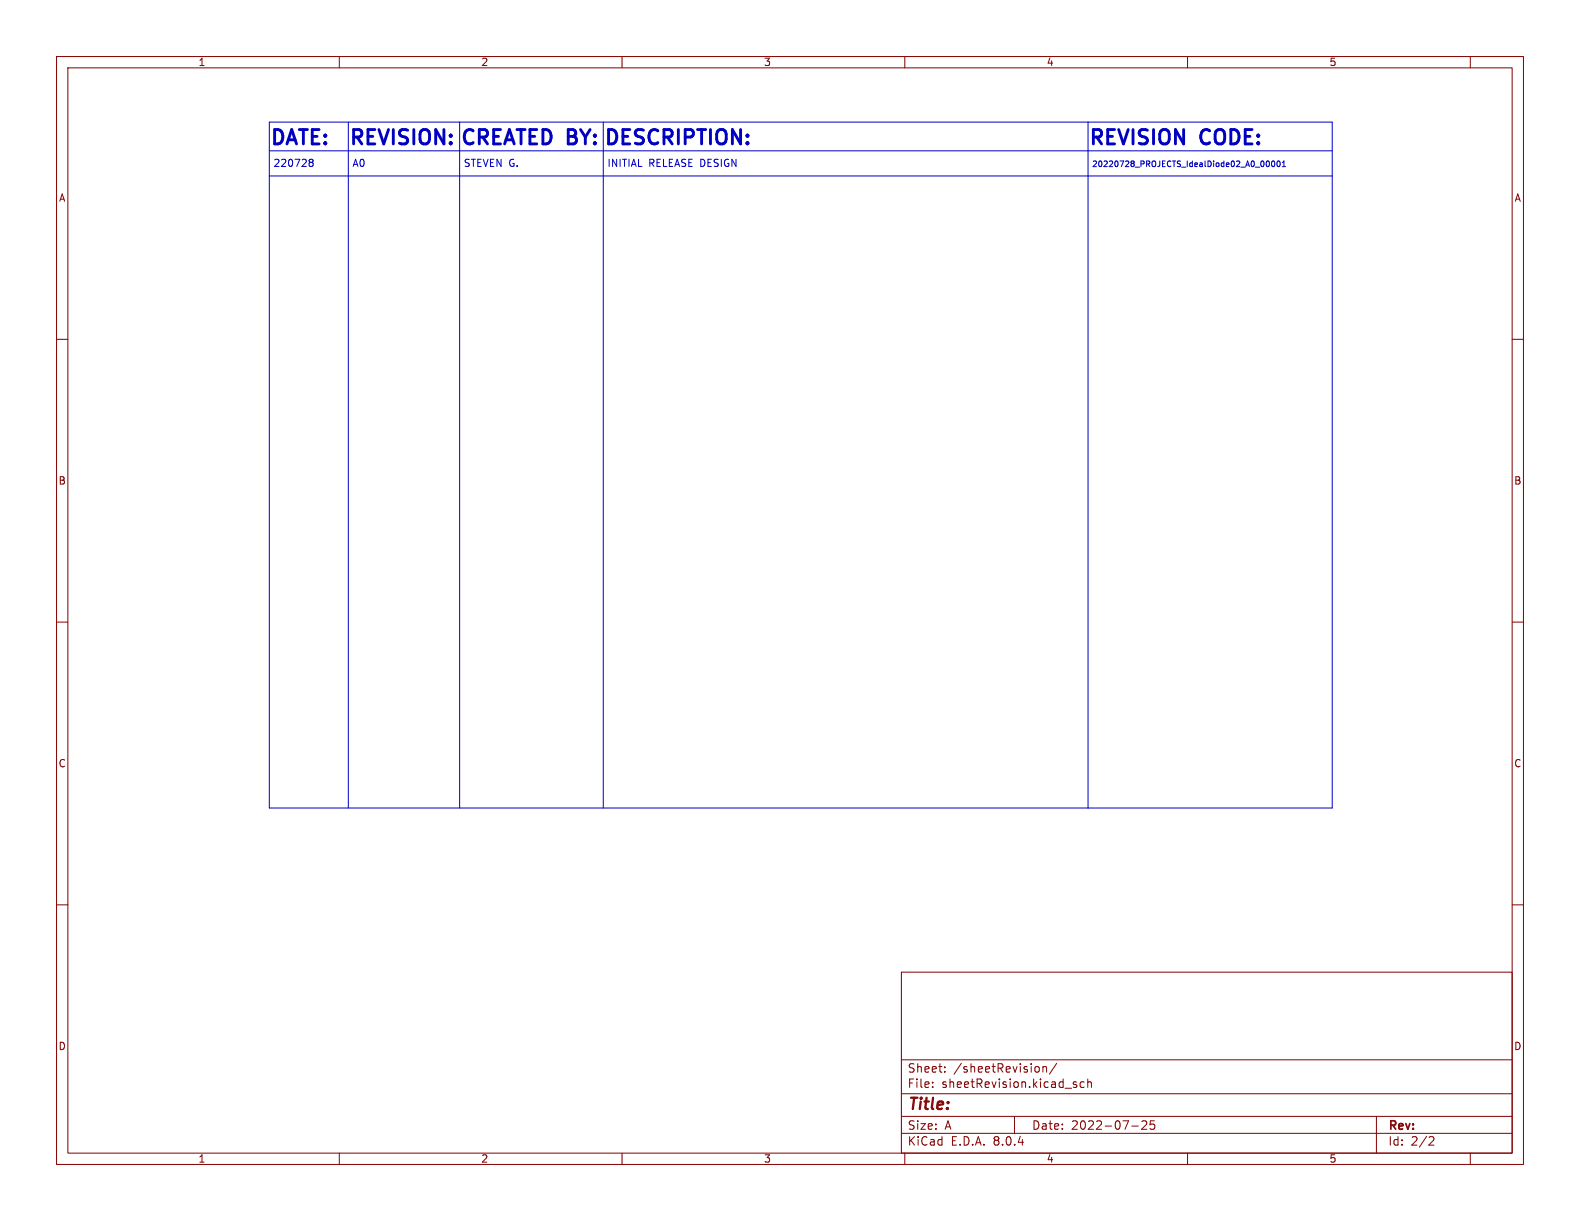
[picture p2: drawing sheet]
<svg xmlns="http://www.w3.org/2000/svg" width="279mm" height="216mm" viewBox="0 0 279 216" stroke-linecap="round" stroke-linejoin="round" font-family="sans-serif">
<g fill="none" stroke="#840000" stroke-width=".18">
<path d="M10 10h259.4v195.9h-259.4zM12 12h255.4v191.9h-255.4zM60 10v2M110 10v2M160 10v2M210 10v2M260 10v2M10 60h2M267.4 60h2M10 110h2M267.4 110h2M10 160h2"/>
<path d="M267.4 160h2M159.4 171.9h108v32h-108zM159.4 197.4h108M159.4 193.4h108M159.4 187.4h108M164.9 192.1v.2M164.9 191.4v.1M167.1 189.4v.2M167.1 188.7v.1M179.4 197.4v3M183.6 188.7l.2 .2v.4l-.2 .2M184.4 188.7l.2-.1 .4 .1 .1 .9"/>
<path d="M184.4 188.6v1M186.9 188l-1.3 1.9M190 191.8l.4 .1v.2l-.2 .2h-.3M190 191.3l.4 .1M191.7 191.4l-.4-.1-.3 .3v.4l.1 .2h.6M192.4 191.4l.2-.1 .3 .1 .1 .9M192.4 190.8v1.5M200.1 199.1h1.2M201.9 198.3l.6-.1 .2 .1 .1 .3-.9 1.1h.9M204.1 198.2h-.7v.7l.2-.1h.5l.1 .2-.1 .5-.2 .2-.5-.2M243.4 197.4v6.5M60 203.9v2"/>
<path d="M110 203.9v2M159.4 200.4h108M160 203.9v2M210 203.9v2M252.9 201l.5 .1 .2 .3-1 1.1h1M260 203.9v2"/>
</g>
<g fill="none" stroke="#0000c2" stroke-width=".18">
<path d="M47.6 21.6h188v121.3h-188zM47.6 31.1h188M47.6 26.7h188M54.7 28.6l.2 .1M54.7 28.3l.2-.1 .4 .1 .1 .2-.3 .2M54.9 28.7h.2M54.9 28.7l-.2 .1M55.1 28.7l.3 .2-.1 .4-.2 .1-.4-.1M61.6 21.6v121.3M81.3 21.6v121.3M106.7 21.6v121.3M192.4 21.6v121.3"/>
<path d="M224 28.6l.1-.1a.53 .53 0 0 1 .4 .5 .53 .53 0 0 1-.4 .5l-.2-.4zM225 28.6l.1-.1a.53 .53 0 0 1 .3 .5 .53 .53 0 0 1-.3 .5l-.2-.4zM225.9 28.6l.1-.1a.53 .53 0 0 1 .4 .5 .53 .53 0 0 1-.4 .5l-.2-.4zM226.8 29.5h.5M226.8 28.8l.2-.3v1"/>
</g>
<g font-size="3.5" fill="#0000c2">
<text x="47.6" y="25.8">DATE:</text>
<text x="61.6" y="25.8">REVISION: CREATED BY:DESCRIPTION:</text>
<text x="192.4" y="25.8">REVISION</text>
<text x="212.5" y="25.8">CODE:</text>
</g>
<text font-size="2.8" fill="#840000" x="160.4" y="196.8">Title:</text>
<g font-size="2.1" fill="#840000">
<text x="160.4" y="189.9">Sheet:</text>
<text x="168.6" y="189.9">/sheetRevision/</text>
<text x="160.4" y="192.6">File:</text>
<text x="166.5" y="192.6">sheetRevision.kicad_sch</text>
<text x="160.4" y="202.8">KiCad</text>
<text x="160.4" y="200">Size:</text>
<text x="167.1" y="200">A</text>
<text x="168.1" y="202.8">E.D.A.</text>
<text x="175.7" y="202.8">8.0.4</text>
<text x="182.4" y="200">Date:</text>
<text x="189.4" y="200">2022-07-25</text>
<text x="245.4" y="200.2">Rev:</text>
<text x="245.4" y="202.8">Id:</text>
<text x="249.5" y="202.8">2/2</text>
</g>
<g font-size="1.8" fill="#840000">
<text x="35" y="11.9">1</text>
<text x="85" y="11.9">2</text>
<text x="135" y="11.9">3</text>
<text x="185" y="11.9">4</text>
<text x="235" y="11.9">5</text>
<text x="10.3" y="35.9">A</text>
<text x="267.7" y="35.9">A</text>
<text x="10.3" y="85.9">B</text>
<text x="267.7" y="85.9">B</text>
<text x="10.3" y="135.9">C</text>
<text x="267.7" y="135.9">C</text>
<text x="10.3" y="185.9">D</text>
<text x="267.7" y="185.9">D</text>
<text x="35" y="205.8">1</text>
<text x="85" y="205.8">2</text>
<text x="135" y="205.8">3</text>
<text x="185" y="205.8">4</text>
<text x="235" y="205.8">5</text>
</g>
<g font-size="1.8" fill="#0000c2">
<text x="48.3" y="29.6">220728</text>
<text x="62.2" y="29.6">A0</text>
<text x="81.9" y="29.6">STEVEN G.</text>
<text x="107.3" y="29.6">INITIAL</text>
<text x="114.7" y="29.6">RELEASE DESIGN</text>
</g>
<text font-size="1.4" fill="#0000c2" x="193" y="29.6">20220728_PROJECTS_IdealDiode02_A0_00001</text>
</svg>
